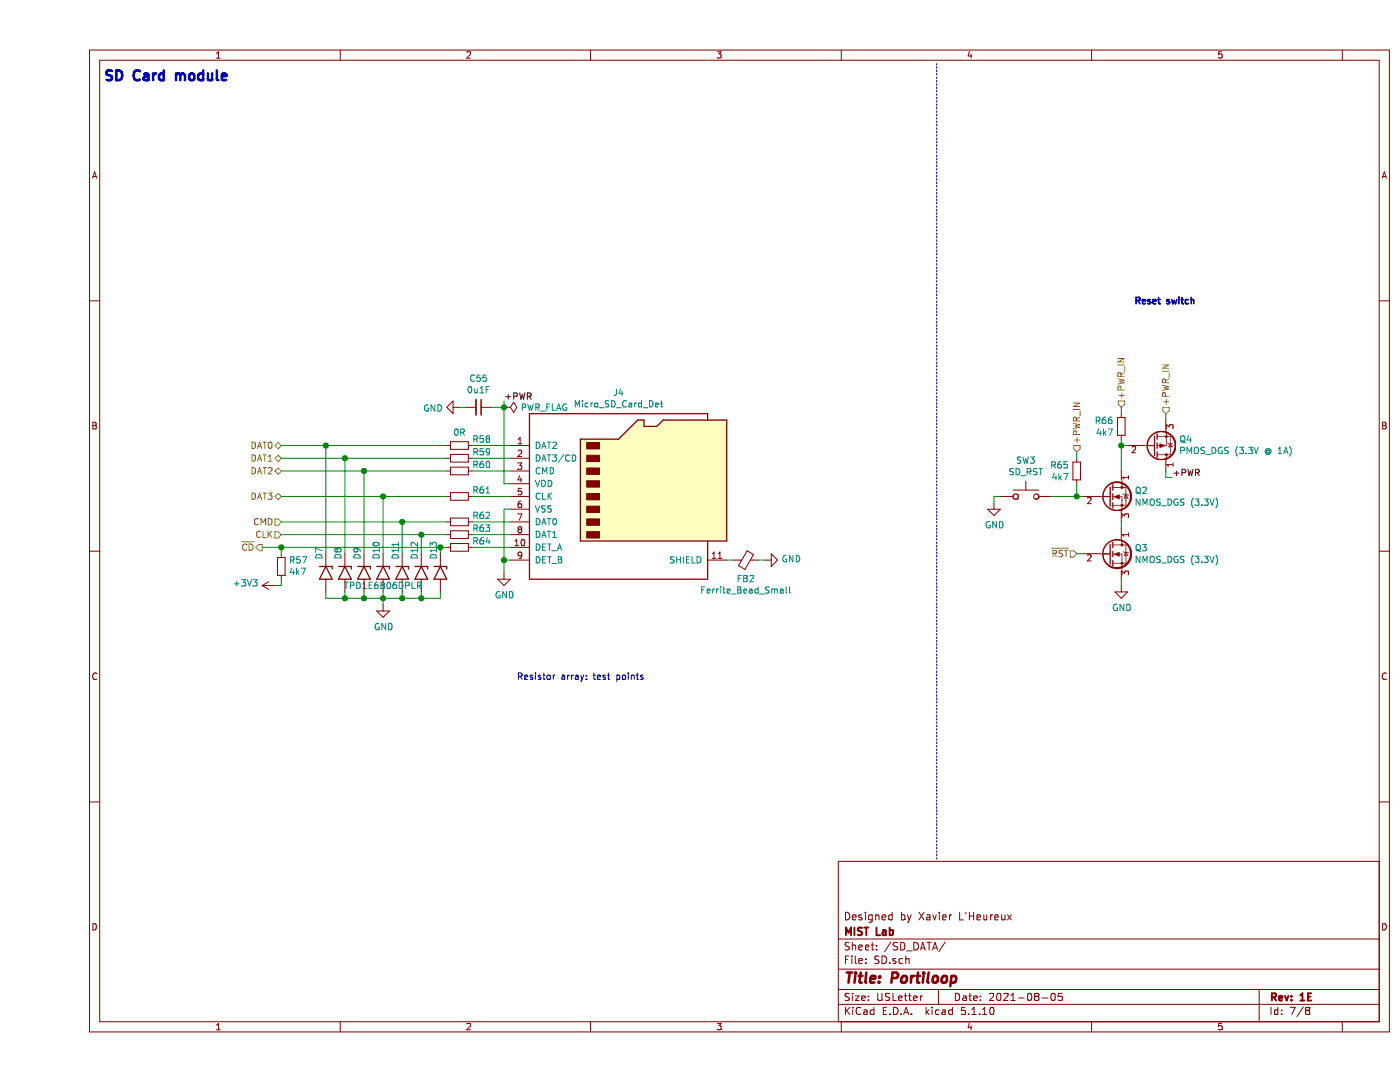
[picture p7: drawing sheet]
EESchema Schematic File Version 4
EELAYER 30 0
EELAYER END
$Descr USLetter 11000 8500
encoding utf-8
Sheet 7 8
Title "Portiloop"
Date "2021-08-05"
Rev "1E"
Comp "MIST Lab"
Comment1 "Designed by Xavier L'Heureux"
Comment2 ""
Comment3 ""
Comment4 ""
$EndDescr
$Comp
L Connector:Micro_SD_Card_Det J4
U 1 1
P 4600 3900
AR Path="/60A0E6BC/60A233B4" Ref="J4"  Part="1" 
AR Path="/60A8612C/60A233B4" Ref="J?"  Part="1" 
AR Path="/60A7CCD6/60A233B4" Ref="J?"  Part="1" 
F 0 "J4" H 4550 4717 50  0000 C CNN
F 1 "Micro_SD_Card_Det" H 4550 4626 50  0000 C CNN
F 2 "Connector_Card:microSD_HC_Molex_104031-0811" H 6650 4600 50  0001 C CNN
F 3 "https://www.hirose.com/product/en/download_file/key_name/DM3/category/Catalog/doc_file_id/49662/?file_category_id=4&item_id=195&is_series=1" H 4600 4000 50  0001 C CNN
	1    4600 3900
	1    0    0    -1  
$EndComp
$Comp
L power:GND #PWR076
U 1 1
P 3650 4500
AR Path="/60A0E6BC/60A29691" Ref="#PWR076"  Part="1" 
AR Path="/60A8612C/60A29691" Ref="#PWR?"  Part="1" 
AR Path="/60A7CCD6/60A29691" Ref="#PWR?"  Part="1" 
F 0 "#PWR076" H 3650 4250 50  0001 C CNN
F 1 "GND" H 3655 4327 50  0000 C CNN
F 2 "" H 3650 4500 50  0001 C CNN
F 3 "" H 3650 4500 50  0001 C CNN
	1    3650 4500
	1    0    0    -1  
$EndComp
Wire Wire Line
	3700 3800 3650 3800
$Comp
L Device:R_Small R57
U 1 1
P 1900 4450
AR Path="/60A0E6BC/60A2B32B" Ref="R57"  Part="1" 
AR Path="/60A8612C/60A2B32B" Ref="R?"  Part="1" 
AR Path="/60A7CCD6/60A2B32B" Ref="R?"  Part="1" 
F 0 "R57" H 1841 4404 50  0000 R CNN
F 1 "4k7" H 1841 4495 50  0000 R CNN
F 2 "Resistor_SMD:R_0201_0603Metric" H 1900 4450 50  0001 C CNN
F 3 "~" H 1900 4450 50  0001 C CNN
	1    1900 4450
	-1   0    0    1   
$EndComp
Wire Wire Line
	3700 4000 3650 4000
Wire Wire Line
	3650 4000 3650 4400
Wire Wire Line
	3650 4400 3700 4400
Connection ~ 3650 4400
Wire Wire Line
	3650 4400 3650 4500
Wire Wire Line
	5450 4400 5400 4400
Text HLabel 1750 4300 0    50   Output ~ 0
~CD~
Text Label 8900 3750 0    50   ~ 0
+PWR
Text Label 3650 3150 0    50   ~ 0
+PWR
$Comp
L Device:R_Small R58
U 1 1
P 3300 3500
AR Path="/60A0E6BC/60A76D6B" Ref="R58"  Part="1" 
AR Path="/60A8612C/60A76D6B" Ref="R?"  Part="1" 
AR Path="/60A7CCD6/60A76D6B" Ref="R?"  Part="1" 
F 0 "R58" V 3250 3600 50  0000 L CNN
F 1 "0R" V 3195 3500 50  0000 C CNN
F 2 "Resistor_SMD:R_0603_1608Metric" H 3300 3500 50  0001 C CNN
F 3 "~" H 3300 3500 50  0001 C CNN
	1    3300 3500
	0    1    1    0   
$EndComp
$Comp
L Device:R_Small R59
U 1 1
P 3300 3600
AR Path="/60A0E6BC/60A76E23" Ref="R59"  Part="1" 
AR Path="/60A8612C/60A76E23" Ref="R?"  Part="1" 
AR Path="/60A7CCD6/60A76E23" Ref="R?"  Part="1" 
F 0 "R59" V 3250 3700 50  0000 L CNN
F 1 "0R" V 3195 3600 50  0001 C CNN
F 2 "Resistor_SMD:R_0603_1608Metric" H 3300 3600 50  0001 C CNN
F 3 "~" H 3300 3600 50  0001 C CNN
	1    3300 3600
	0    1    1    0   
$EndComp
$Comp
L Device:R_Small R62
U 1 1
P 3300 4100
AR Path="/60A0E6BC/60A76FE9" Ref="R62"  Part="1" 
AR Path="/60A8612C/60A76FE9" Ref="R?"  Part="1" 
AR Path="/60A7CCD6/60A76FE9" Ref="R?"  Part="1" 
F 0 "R62" V 3250 4200 50  0000 L CNN
F 1 "0R" V 3195 4100 50  0001 C CNN
F 2 "Resistor_SMD:R_0603_1608Metric" H 3300 4100 50  0001 C CNN
F 3 "~" H 3300 4100 50  0001 C CNN
	1    3300 4100
	0    1    1    0   
$EndComp
$Comp
L Device:R_Small R63
U 1 1
P 3300 4200
AR Path="/60A0E6BC/60A7708B" Ref="R63"  Part="1" 
AR Path="/60A8612C/60A7708B" Ref="R?"  Part="1" 
AR Path="/60A7CCD6/60A7708B" Ref="R?"  Part="1" 
F 0 "R63" V 3250 4300 50  0000 L CNN
F 1 "0R" V 3195 4200 50  0001 C CNN
F 2 "Resistor_SMD:R_0603_1608Metric" H 3300 4200 50  0001 C CNN
F 3 "~" H 3300 4200 50  0001 C CNN
	1    3300 4200
	0    1    1    0   
$EndComp
$Comp
L Device:R_Small R64
U 1 1
P 3300 4300
AR Path="/60A0E6BC/60A7712D" Ref="R64"  Part="1" 
AR Path="/60A8612C/60A7712D" Ref="R?"  Part="1" 
AR Path="/60A7CCD6/60A7712D" Ref="R?"  Part="1" 
F 0 "R64" V 3250 4400 50  0000 L CNN
F 1 "0R" V 3195 4300 50  0001 C CNN
F 2 "Resistor_SMD:R_0603_1608Metric" H 3300 4300 50  0001 C CNN
F 3 "~" H 3300 4300 50  0001 C CNN
	1    3300 4300
	0    1    1    0   
$EndComp
Text Notes 3750 5350 0    50   ~ 0
Resistor array: test points
Wire Wire Line
	3400 3500 3700 3500
Wire Wire Line
	3400 3600 3700 3600
Wire Wire Line
	3400 3700 3700 3700
$Comp
L Device:C_Small C55
U 1 1
P 3450 3200
AR Path="/60A0E6BC/60AB5AA5" Ref="C55"  Part="1" 
AR Path="/60A7CCD6/60AB5AA5" Ref="C?"  Part="1" 
F 0 "C55" V 3221 3200 50  0000 C CNN
F 1 "0u1F" V 3312 3200 50  0000 C CNN
F 2 "Capacitor_SMD:C_0201_0603Metric" H 3450 3200 50  0001 C CNN
F 3 "~" H 3450 3200 50  0001 C CNN
	1    3450 3200
	0    1    1    0   
$EndComp
Wire Wire Line
	3550 3200 3650 3200
Wire Wire Line
	3650 3200 3650 3150
Wire Wire Line
	3650 3200 3650 3800
Connection ~ 3650 3200
Text Notes 500  650  0    79   ~ 16
SD Card module
Wire Notes Line
	7050 6750 7050 500 
Wire Wire Line
	8850 3250 8850 3300
$Comp
L Switch:SW_Push SW3
U 1 1
P 7750 3900
AR Path="/60A0E6BC/60E9F426" Ref="SW3"  Part="1" 
AR Path="/60A7CCD6/60E9F426" Ref="SW?"  Part="1" 
F 0 "SW3" H 7750 4185 50  0000 C CNN
F 1 "SD_RST" H 7750 4094 50  0000 C CNN
F 2 "Button_Switch_SMD:SW_SPST_TL3342" H 7750 4100 50  0001 C CNN
F 3 "~" H 7750 4100 50  0001 C CNN
	1    7750 3900
	1    0    0    -1  
$EndComp
Wire Wire Line
	1900 4550 1900 4600
Wire Wire Line
	1750 4300 1900 4300
Wire Wire Line
	1900 4350 1900 4300
$Comp
L power:PWR_FLAG #FLG03
U 1 1
P 3650 3200
AR Path="/60A0E6BC/610BF823" Ref="#FLG03"  Part="1" 
AR Path="/60A7CCD6/610BF823" Ref="#FLG?"  Part="1" 
F 0 "#FLG03" H 3650 3275 50  0001 C CNN
F 1 "PWR_FLAG" V 3650 3328 50  0000 L CNN
F 2 "" H 3650 3200 50  0001 C CNN
F 3 "~" H 3650 3200 50  0001 C CNN
	1    3650 3200
	0    1    1    0   
$EndComp
Text Notes 8600 2400 0    50   ~ 10
Reset switch
Text HLabel 1900 4100 0    50   Input ~ 0
CMD
Text HLabel 1900 4200 0    50   Input ~ 0
CLK
Text HLabel 1900 3700 0    50   BiDi ~ 0
DAT2
Text HLabel 1900 3500 0    50   BiDi ~ 0
DAT0
Text HLabel 1900 3600 0    50   BiDi ~ 0
DAT1
Text HLabel 1900 3900 0    50   BiDi ~ 0
DAT3
Wire Wire Line
	3400 4300 3700 4300
Wire Wire Line
	3400 4200 3700 4200
Wire Wire Line
	3400 4100 3700 4100
$Comp
L Device:R_Small R60
U 1 1
P 3300 3700
AR Path="/60A0E6BC/60A76EC5" Ref="R60"  Part="1" 
AR Path="/60A8612C/60A76EC5" Ref="R?"  Part="1" 
AR Path="/60A7CCD6/60A76EC5" Ref="R?"  Part="1" 
F 0 "R60" V 3250 3800 50  0000 L CNN
F 1 "0R" V 3195 3700 50  0001 C CNN
F 2 "Resistor_SMD:R_0603_1608Metric" H 3300 3700 50  0001 C CNN
F 3 "~" H 3300 3700 50  0001 C CNN
	1    3300 3700
	0    1    1    0   
$EndComp
$Comp
L Device:R_Small R61
U 1 1
P 3300 3900
AR Path="/60A0E6BC/60A76F57" Ref="R61"  Part="1" 
AR Path="/60A8612C/60A76F57" Ref="R?"  Part="1" 
AR Path="/60A7CCD6/60A76F57" Ref="R?"  Part="1" 
F 0 "R61" V 3250 4000 50  0000 L CNN
F 1 "0R" V 3195 3900 50  0001 C CNN
F 2 "Resistor_SMD:R_0603_1608Metric" H 3300 3900 50  0001 C CNN
F 3 "~" H 3300 3900 50  0001 C CNN
	1    3300 3900
	0    1    1    0   
$EndComp
Wire Wire Line
	3400 3900 3700 3900
$Comp
L power:+3V3 #PWR073
U 1 1
P 1850 4600
F 0 "#PWR073" H 1850 4450 50  0001 C CNN
F 1 "+3V3" V 1865 4728 50  0000 L CNN
F 2 "" H 1850 4600 50  0001 C CNN
F 3 "" H 1850 4600 50  0001 C CNN
	1    1850 4600
	0    -1   -1   0   
$EndComp
Wire Wire Line
	1850 4600 1900 4600
Text HLabel 8850 3250 1    50   Input ~ 0
+PWR_IN
Text HLabel 8150 4350 0    50   Input ~ 0
~RST~
$Comp
L Diode:SM6T6V8A D13
U 1 1
P 3150 4500
F 0 "D13" H 3050 4450 50  0000 R CNN
F 1 "TPD1E6B06DPLR" V 3250 4050 50  0000 C CNN
F 2 "Diode_SMD:D_0201_0603Metric" H 3150 4300 50  0001 C CNN
F 3 "https://www.st.com/resource/en/datasheet/sm6t.pdf" H 3100 4500 50  0001 C CNN
	1    3150 4500
	0    1    1    0   
$EndComp
Wire Wire Line
	3150 4350 3150 4300
Wire Wire Line
	3150 4300 3200 4300
$Comp
L Diode:SM6T6V8A D12
U 1 1
P 3000 4500
F 0 "D12" H 2900 4450 50  0000 R CNN
F 1 "TPD1E6B06DPLR" V 3045 4580 50  0001 L CNN
F 2 "Diode_SMD:D_0201_0603Metric" H 3000 4300 50  0001 C CNN
F 3 "https://www.st.com/resource/en/datasheet/sm6t.pdf" H 2950 4500 50  0001 C CNN
	1    3000 4500
	0    1    1    0   
$EndComp
$Comp
L Diode:SM6T6V8A D11
U 1 1
P 2850 4500
F 0 "D11" H 2750 4450 50  0000 R CNN
F 1 "TPD1E6B06DPLR" V 2895 4580 50  0001 L CNN
F 2 "Diode_SMD:D_0201_0603Metric" H 2850 4300 50  0001 C CNN
F 3 "https://www.st.com/resource/en/datasheet/sm6t.pdf" H 2800 4500 50  0001 C CNN
	1    2850 4500
	0    1    1    0   
$EndComp
$Comp
L Diode:SM6T6V8A D10
U 1 1
P 2700 4500
F 0 "D10" H 2600 4450 50  0000 R CNN
F 1 "TPD1E6B06DPLR" V 2745 4580 50  0001 L CNN
F 2 "Diode_SMD:D_0201_0603Metric" H 2700 4300 50  0001 C CNN
F 3 "https://www.st.com/resource/en/datasheet/sm6t.pdf" H 2650 4500 50  0001 C CNN
	1    2700 4500
	0    1    1    0   
$EndComp
Connection ~ 1900 4300
Wire Wire Line
	3000 4350 3000 4200
Wire Wire Line
	3000 4200 3200 4200
Wire Wire Line
	3200 4100 2850 4100
Wire Wire Line
	2850 4100 2850 4350
Wire Wire Line
	2700 4350 2700 3900
Wire Wire Line
	2700 3900 3200 3900
$Comp
L Diode:SM6T6V8A D9
U 1 1
P 2550 4500
F 0 "D9" H 2450 4450 50  0000 R CNN
F 1 "TPD1E6B06DPLR" V 2595 4580 50  0001 L CNN
F 2 "Diode_SMD:D_0201_0603Metric" H 2550 4300 50  0001 C CNN
F 3 "https://www.st.com/resource/en/datasheet/sm6t.pdf" H 2500 4500 50  0001 C CNN
	1    2550 4500
	0    1    1    0   
$EndComp
$Comp
L Diode:SM6T6V8A D8
U 1 1
P 2400 4500
F 0 "D8" H 2300 4450 50  0000 R CNN
F 1 "TPD1E6B06DPLR" V 2445 4580 50  0001 L CNN
F 2 "Diode_SMD:D_0201_0603Metric" H 2400 4300 50  0001 C CNN
F 3 "https://www.st.com/resource/en/datasheet/sm6t.pdf" H 2350 4500 50  0001 C CNN
	1    2400 4500
	0    1    1    0   
$EndComp
$Comp
L Diode:SM6T6V8A D7
U 1 1
P 2250 4500
F 0 "D7" H 2150 4450 50  0000 R CNN
F 1 "TPD1E6B06DPLR" V 2295 4580 50  0001 L CNN
F 2 "Diode_SMD:D_0201_0603Metric" H 2250 4300 50  0001 C CNN
F 3 "https://www.st.com/resource/en/datasheet/sm6t.pdf" H 2200 4500 50  0001 C CNN
	1    2250 4500
	0    1    1    0   
$EndComp
Wire Wire Line
	2550 4350 2550 3700
Wire Wire Line
	2550 3700 3200 3700
Wire Wire Line
	3200 3600 2400 3600
Wire Wire Line
	2400 3600 2400 4350
Wire Wire Line
	2250 4350 2250 3500
Wire Wire Line
	2250 3500 3200 3500
$Comp
L power:GND #PWR074
U 1 1
P 2700 4750
F 0 "#PWR074" H 2700 4500 50  0001 C CNN
F 1 "GND" H 2705 4577 50  0000 C CNN
F 2 "" H 2700 4750 50  0001 C CNN
F 3 "" H 2700 4750 50  0001 C CNN
	1    2700 4750
	1    0    0    -1  
$EndComp
Wire Wire Line
	2700 4750 2700 4700
Wire Wire Line
	2700 4700 2550 4700
Wire Wire Line
	2250 4700 2250 4650
Wire Wire Line
	2400 4650 2400 4700
Connection ~ 2400 4700
Wire Wire Line
	2400 4700 2250 4700
Wire Wire Line
	2550 4700 2550 4650
Connection ~ 2550 4700
Wire Wire Line
	2550 4700 2400 4700
Wire Wire Line
	2700 4650 2700 4700
Connection ~ 2700 4700
Wire Wire Line
	3150 4650 3150 4700
Wire Wire Line
	3150 4700 3000 4700
Wire Wire Line
	2850 4700 2850 4650
Connection ~ 2850 4700
Wire Wire Line
	2850 4700 2700 4700
Wire Wire Line
	3000 4650 3000 4700
Connection ~ 3000 4700
Wire Wire Line
	3000 4700 2850 4700
Wire Wire Line
	1900 4300 3150 4300
Connection ~ 3150 4300
Wire Wire Line
	1900 4200 3000 4200
Connection ~ 3000 4200
Wire Wire Line
	1900 4100 2850 4100
Connection ~ 2850 4100
Wire Wire Line
	1900 3900 2700 3900
Connection ~ 2700 3900
Wire Wire Line
	1900 3700 2550 3700
Connection ~ 2550 3700
Wire Wire Line
	1900 3600 2400 3600
Connection ~ 2400 3600
Wire Wire Line
	1900 3500 2250 3500
Connection ~ 2250 3500
Wire Wire Line
	8850 3700 8850 3750
$Comp
L Device:Q_NMOS_DGS Q3
U 1 1
P 8400 4350
F 0 "Q3" H 8604 4396 50  0000 L CNN
F 1 "NMOS_DGS (3.3V)" H 8604 4305 50  0000 L CNN
F 2 "Package_TO_SOT_SMD:SOT-23" H 8600 4450 50  0001 C CNN
F 3 "~" H 8400 4350 50  0001 C CNN
	1    8400 4350
	1    0    0    -1  
$EndComp
Wire Wire Line
	8150 4350 8200 4350
$Comp
L power:GND #PWR079
U 1 1
P 8500 4600
F 0 "#PWR079" H 8500 4350 50  0001 C CNN
F 1 "GND" H 8505 4427 50  0000 C CNN
F 2 "" H 8500 4600 50  0001 C CNN
F 3 "" H 8500 4600 50  0001 C CNN
	1    8500 4600
	1    0    0    -1  
$EndComp
Wire Wire Line
	8500 3500 8550 3500
Text HLabel 8500 3200 1    50   Input ~ 0
+PWR_IN
$Comp
L Device:R_Small R66
U 1 1
P 8500 3350
F 0 "R66" H 8441 3396 50  0000 R CNN
F 1 "4k7" H 8441 3305 50  0000 R CNN
F 2 "Resistor_SMD:R_0201_0603Metric" H 8500 3350 50  0001 C CNN
F 3 "~" H 8500 3350 50  0001 C CNN
	1    8500 3350
	1    0    0    -1  
$EndComp
Wire Wire Line
	8500 3200 8500 3250
Wire Wire Line
	8500 3450 8500 3500
Connection ~ 8500 3500
$Comp
L Device:Q_PMOS_DGS Q4
U 1 1
P 8750 3500
F 0 "Q4" H 8954 3454 50  0000 L CNN
F 1 "PMOS_DGS (3.3V @ 1A)" H 8954 3545 50  0000 L CNN
F 2 "Package_TO_SOT_SMD:SOT-23" H 8950 3600 50  0001 C CNN
F 3 "~" H 8750 3500 50  0001 C CNN
	1    8750 3500
	1    0    0    1   
$EndComp
$Comp
L power:GND #PWR075
U 1 1
P 3300 3200
F 0 "#PWR075" H 3300 2950 50  0001 C CNN
F 1 "GND" V 3305 3072 50  0000 R CNN
F 2 "" H 3300 3200 50  0001 C CNN
F 3 "" H 3300 3200 50  0001 C CNN
	1    3300 3200
	0    1    1    0   
$EndComp
Wire Wire Line
	3300 3200 3350 3200
Wire Wire Line
	5650 4400 5700 4400
$Comp
L power:GND #PWR?
U 1 1
P 5700 4400
AR Path="/610A6E66" Ref="#PWR?"  Part="1" 
AR Path="/60A0E6BC/610A6E66" Ref="#PWR077"  Part="1" 
F 0 "#PWR077" H 5700 4150 50  0001 C CNN
F 1 "GND" V 5705 4272 50  0000 R CNN
F 2 "" H 5700 4400 50  0001 C CNN
F 3 "" H 5700 4400 50  0001 C CNN
	1    5700 4400
	0    -1   -1   0   
$EndComp
$Comp
L Device:Ferrite_Bead_Small FB?
U 1 1
P 5550 4400
AR Path="/609A79EB/60EAD252/610A6E6C" Ref="FB?"  Part="1" 
AR Path="/609A79EB/60BBE340/610A6E6C" Ref="FB?"  Part="1" 
AR Path="/610A6E6C" Ref="FB?"  Part="1" 
AR Path="/60A0E6BC/610A6E6C" Ref="FB2"  Part="1" 
F 0 "FB2" V 5695 4400 50  0000 C CNN
F 1 "Ferrite_Bead_Small" V 5786 4400 50  0000 C CNN
F 2 "Resistor_SMD:R_0603_1608Metric" V 5480 4400 50  0001 C CNN
F 3 "~" H 5550 4400 50  0001 C CNN
	1    5550 4400
	0    1    1    0   
$EndComp
Wire Wire Line
	8900 3750 8850 3750
Wire Wire Line
	8500 4550 8500 4600
Wire Wire Line
	8500 4100 8500 4150
Wire Wire Line
	8500 3500 8500 3700
$Comp
L Device:Q_NMOS_DGS Q2
U 1 1
P 8400 3900
F 0 "Q2" H 8604 3946 50  0000 L CNN
F 1 "NMOS_DGS (3.3V)" H 8604 3855 50  0000 L CNN
F 2 "Package_TO_SOT_SMD:SOT-23" H 8600 4000 50  0001 C CNN
F 3 "~" H 8400 3900 50  0001 C CNN
	1    8400 3900
	1    0    0    -1  
$EndComp
Text HLabel 8150 3550 1    50   Input ~ 0
+PWR_IN
$Comp
L Device:R_Small R65
U 1 1
P 8150 3700
F 0 "R65" H 8091 3746 50  0000 R CNN
F 1 "4k7" H 8091 3655 50  0000 R CNN
F 2 "Resistor_SMD:R_0201_0603Metric" H 8150 3700 50  0001 C CNN
F 3 "~" H 8150 3700 50  0001 C CNN
	1    8150 3700
	1    0    0    -1  
$EndComp
Wire Wire Line
	7950 3900 8150 3900
Wire Wire Line
	8150 3900 8150 3800
Connection ~ 8150 3900
Wire Wire Line
	8150 3900 8200 3900
$Comp
L power:GND #PWR078
U 1 1
P 7500 3950
F 0 "#PWR078" H 7500 3700 50  0001 C CNN
F 1 "GND" H 7505 3777 50  0000 C CNN
F 2 "" H 7500 3950 50  0001 C CNN
F 3 "" H 7500 3950 50  0001 C CNN
	1    7500 3950
	1    0    0    -1  
$EndComp
Wire Wire Line
	7500 3950 7500 3900
Wire Wire Line
	7500 3900 7550 3900
Wire Wire Line
	8150 3600 8150 3550
$EndSCHEMATC
